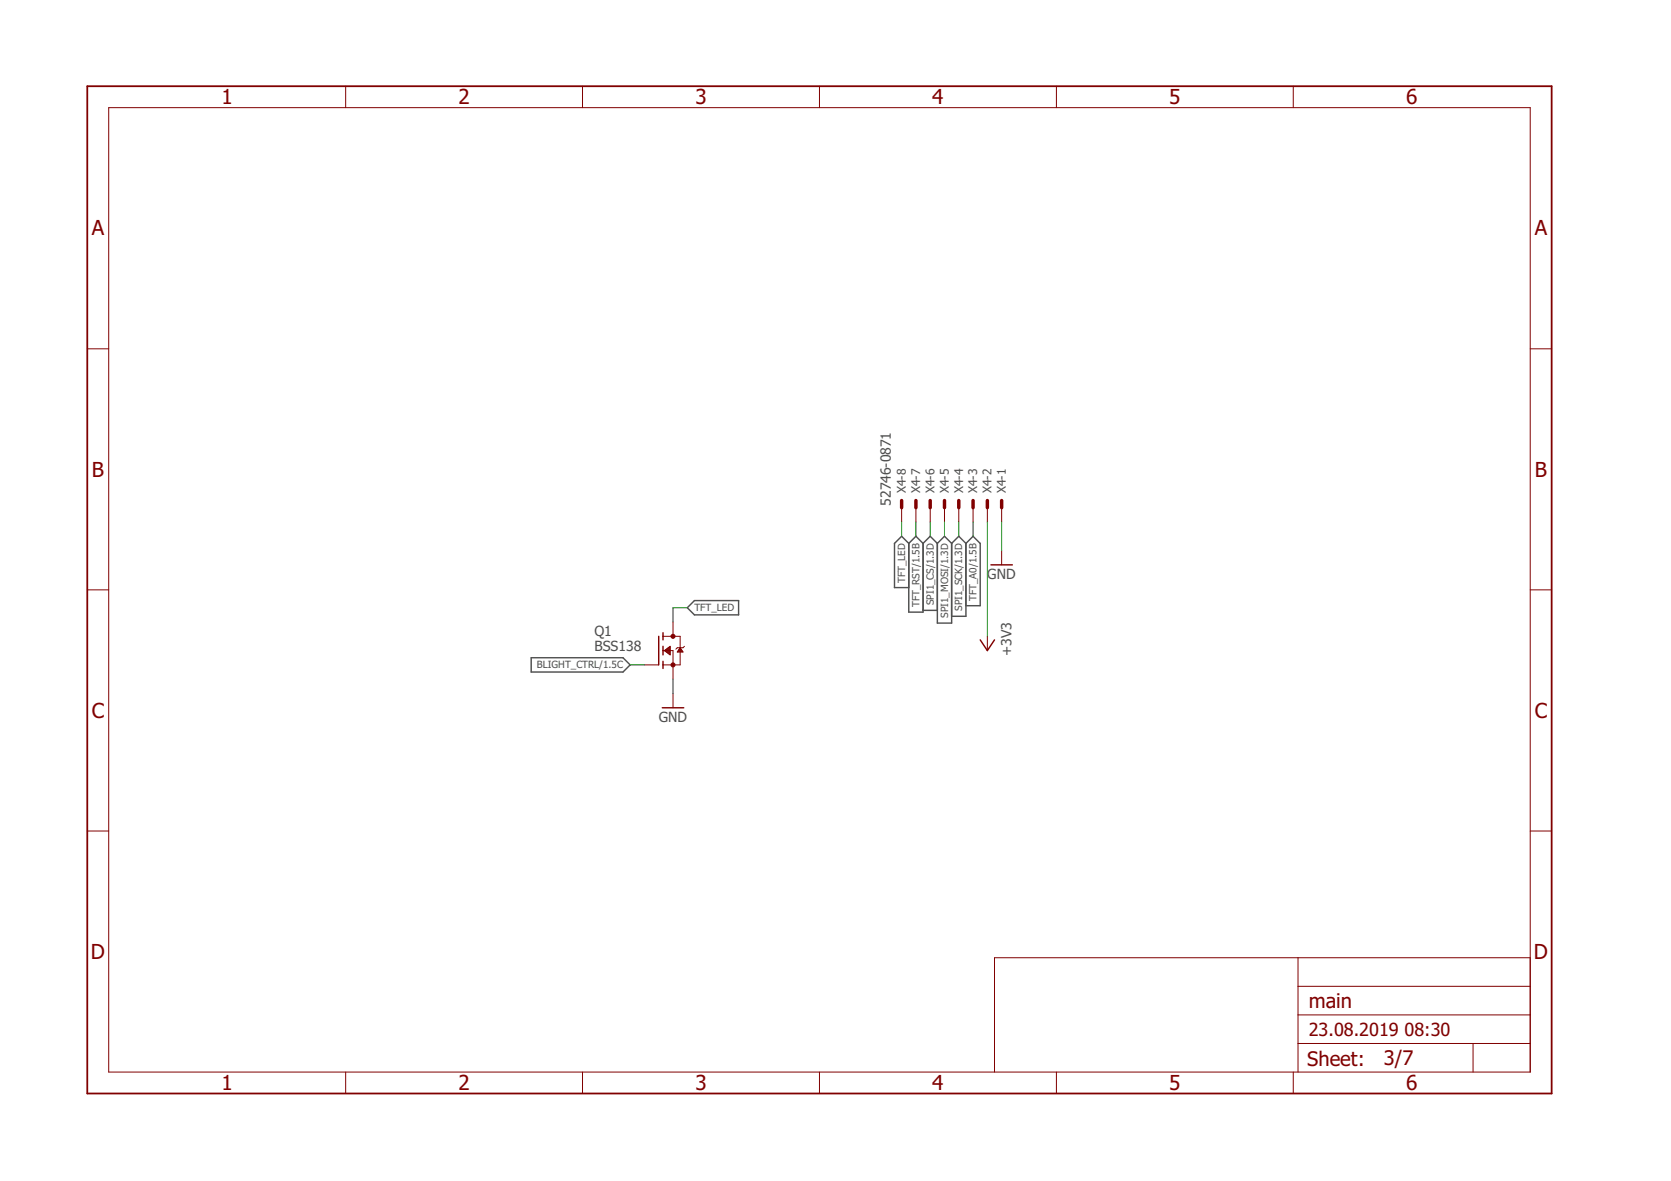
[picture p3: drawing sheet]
<svg xmlns="http://www.w3.org/2000/svg" width="297mm" height="210mm" viewBox="0 0 297 210" stroke-linecap="round" stroke-linejoin="round" font-family="sans-serif">
<path d="M161.5 96.6l-1.2-1.3-1.3 1.3v7.8h2.5M161.5 96.6v12.2h2.6v-12.2M161.5 96.6l1.3-1.3 1.3 1.3M164.1 96.6l1.3-1.3 1.2 1.3M166.6 96.6l1.3-1.3 1.3 1.3M166.6 96.6v14.1h2.6v-14.1M169.2 96.6l1.2-1.3 1.3 1.3M171.7 96.6l1.3-1.3 1.2 1.3v11.1h-2.5M171.7 96.6v12.9h-2.5M94.4 116.9h16.3l1.3 1.3-1.3 1.2h-16.3zM122.2 108l1.2-1.3h7.9v2.6h-7.9zM164.1 108.5h2.5" fill="none" stroke="#505050" stroke-width=".25"/>
<path d="M117.1 113.1v5.1M117.9 112.5v1.2M117.9 114.9v1.5M117.9 117.5v1.3M174.2 113.7l1.3 1.9 1.3-1.9M176.1 100.4h3.9M117.7 125.8h3.8" fill="none" stroke="#800000" stroke-width=".25"/>
<g fill="none" stroke="#800000" stroke-width=".18">
<path d="M19.3 19.1h252.7v171.4h-252.7zM61.4 15.3v3.8M103.5 15.3v3.8M145.7 15.3v3.8M187.8 15.3v3.8M229.9 15.3v3.8M15.5 62h3.8M272 62h3.8M160.3 90.2v2.6M162.8 90.2v2.6M165.4 90.2v2.6M167.9 90.2v2.6"/>
<path d="M170.4 90.2v2.6M173 90.2v2.6M175.5 90.2v2.6M178.1 90.2v2.6M178.1 97.9v2.5M15.5 104.8h3.8M114.6 118.2h2.5M117.9 115.6h1.7v5.1M117.9 113.1h3v5.1h-3M118.1 115.6l1-.7v1.5zM118.2 115.6h.9M118.2 115.7h.9"/>
<path d="M118.3 115.5h.8M118.4 115.8h.7M118.5 115.4h.6M118.5 116h.6M118.6 115.2h.5M118.7 116.1h.4M118.8 115.1h.3M118.9 116.2h.2M119 115h.1M119 116.3h.1M119.6 110.6v2.5M120.4 115.8h1"/>
<path d="M120.5 115.7h.8M120.6 115.6h.6M120.7 115.5h.4M120.8 115.4h.3M120.8 115.2h.2M120.9 115.1l.5 .8h-1zM121.7 114.9l-.3 .2h-1l-.3 .3M175.5 113.1v2.5M272 104.8h3.8M119.6 123.3v2.5M15.5 147.7h3.8M272 147.7h3.8"/>
<path d="M230.7 170.2v20.3M230.7 175.3h41.3M272 170.2h-95.2v20.3M61.4 190.5v3.9M103.5 190.5v3.9M145.7 190.5v3.9M187.8 190.5v3.9M229.9 190.5v3.9M230.7 185.5h41.3M230.7 180.4h41.3M261.9 185.5v5"/>
</g>
<g fill="#800000" stroke="#800000" stroke-width=".18">
<circle cx="119.6" cy="118.2" r=".36"/>
<circle cx="119.6" cy="113.1" r=".36"/>
</g>
<path d="M15.5 15.3h260.3v179.1h-260.3z" fill="none" stroke="#800000" stroke-width=".32"/>
<path d="M160.3 89v1.2M162.8 89v1.2M165.4 89v1.2M167.9 89v1.2M170.4 89v1.2M173 89v1.2M175.5 89v1.2M178.1 89v1.2" fill="none" stroke="#800000" stroke-width=".61"/>
<path d="M160.3 92.8v2.5M162.8 92.8v2.5M165.4 92.8v2.5M167.9 92.8v2.5M170.4 92.8v2.5M173 92.8v2.5M175.5 92.8v20.3M178.1 92.8v5.1M112 118.2h2.6M122.2 108h-2.6v2.6M119.6 120.7v2.6" fill="none" stroke="#008000" stroke-width=".18"/>
<g font-size="3.7" fill="#800000">
<text x="39.4" y="18.5">1</text>
<text x="81.5" y="18.5">2</text>
<text x="123.6" y="18.5">3</text>
<text x="165.7" y="18.5">4</text>
<text x="207.8" y="18.5">5</text>
<text x="250" y="18.5">6</text>
<text x="16.3" y="41.9">A</text>
<text x="272.8" y="41.9">A</text>
<text x="16.3" y="84.7">B</text>
<text x="272.8" y="84.7">B</text>
<text x="16.3" y="127.6">C</text>
<text x="272.8" y="127.6">C</text>
<text x="16.2" y="170.4">D</text>
<text x="272.7" y="170.4">D</text>
<text x="39.4" y="193.7">1</text>
<text x="81.5" y="193.7">2</text>
<text x="123.6" y="193.7">3</text>
<text x="165.7" y="193.7">4</text>
<text x="207.8" y="193.7">5</text>
<text x="250" y="193.7">6</text>
</g>
<g font-size="3.6" fill="#800000">
<text x="232.6" y="179.1">main</text>
<text x="232.4" y="189.4">Sheet:</text>
<text x="246" y="189.3">3/7</text>
</g>
<g font-size="3.2" fill="#800000">
<text x="232.6" y="184.2">23.08.2019</text>
<text x="249.7" y="184.2">08:30</text>
</g>
<g font-size="2.5" fill="#505050">
<text x="158.4" y="89.9" transform="rotate(-90 158.4 89.9)">52746-0871</text>
<text x="175.5" y="102.9">GND</text>
<text x="105.7" y="113.1">Q1</text>
<text x="105.7" y="115.6">BSS138</text>
<text x="179.8" y="116.6" transform="rotate(-90 179.8 116.6)">+3V3</text>
<text x="117.1" y="128.3">GND</text>
</g>
<g font-size="2.1" fill="#505050">
<text x="161" y="87.7" transform="rotate(-90 161 87.7)">X4-8</text>
<text x="163.6" y="87.7" transform="rotate(-90 163.6 87.7)">X4-7</text>
<text x="166.1" y="87.7" transform="rotate(-90 166.1 87.7)">X4-6</text>
<text x="168.7" y="87.7" transform="rotate(-90 168.7 87.7)">X4-5</text>
<text x="171.2" y="87.7" transform="rotate(-90 171.2 87.7)">X4-4</text>
<text x="173.7" y="87.7" transform="rotate(-90 173.7 87.7)">X4-3</text>
<text x="176.3" y="87.7" transform="rotate(-90 176.3 87.7)">X4-2</text>
<text x="178.8" y="87.7" transform="rotate(-90 178.8 87.7)">X4-1</text>
</g>
<g font-size="1.8" fill="#505050">
<text x="160.9" y="103.7" transform="rotate(-90 160.9 103.7)">TFT_LED</text>
<text x="163.4" y="107.9" transform="rotate(-90 163.4 107.9)">TFT_RST/1.5B</text>
<text x="166" y="107.6" transform="rotate(-90 166 107.6)">SPI1_CS/1.3D</text>
<text x="173.6" y="106.8" transform="rotate(-90 173.6 106.8)">TFT_A0/1.5B</text>
<text x="123.4" y="108.6">TFT_LED</text>
<text x="168.5" y="109.8" transform="rotate(-90 168.5 109.8)">SPI1_MOSI/1.3D</text>
<text x="171.1" y="108.6" transform="rotate(-90 171.1 108.6)">SPI1_SCK/1.3D</text>
<text x="95.4" y="118.8">BLIGHT_CTRL/1.5C</text>
</g>
</svg>
